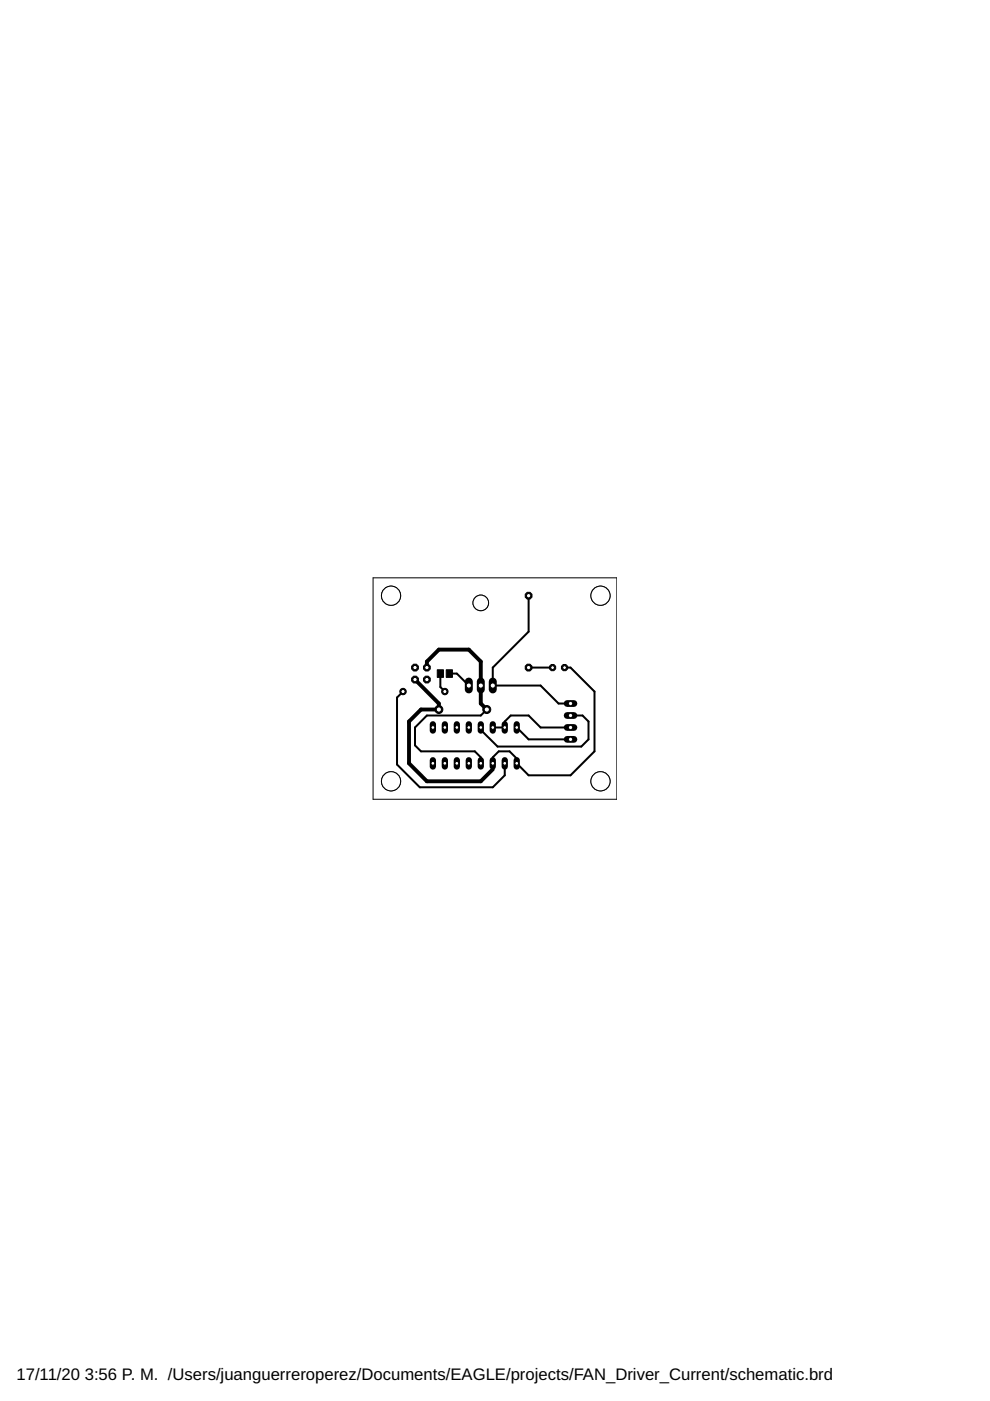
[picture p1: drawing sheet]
<svg xmlns="http://www.w3.org/2000/svg" width="210mm" height="297mm" viewBox="0 0 210 297" stroke-linecap="round" stroke-linejoin="round" font-family="sans-serif">
<path d="M92.7 142h1.3v1.6h-1.3zM94.6 142h1.3v1.6h-1.3z" fill="#000" stroke="#000" stroke-width=".21"/>
<path d="M112.1 126.3v7.6l-7.6 7.6v3.9h10.1l3.8 3.8h2.6M85.4 146.6l-1.2 1.3v14.2l4.8 4.8h15.5l2.5-2.5v-2.6M93.4 142.8v2.9l.9 .9M95.3 142.8h1.6l2.5 2.6M103.2 150.4l-1.3 1.3h-11.4l-2.5 2.5v3.8l1.3 1.3h11.4l1.2 1.3v1.2M104.5 154.2h2.5v-1.2l1.3-1.3h3.8l2.5 2.5h6.4M109.6 154.2l2.5 2.6h8.9M112.1 141.5h5.1M119.7 141.5h1.3l5 5.1v12.7l-5 5.1h-8.9l-2.5-2.6v-1l-1.6-1.5h-2.3l-1.2 1.3v2.5M121 151.7h2.5l1.3 1.3v3.8l-1.5 1.5h-17.8l-3.6-3.6v-.5" fill="none" stroke="#000" stroke-width=".42"/>
<path d="M88 144.1l5 5.1v1.2h-3.7l-2.6 2.6v8.8l3.8 3.9h11.4l2.6-2.6M90.5 141.5v-1.2l2.5-2.6h6.4l2.5 2.6v8.9l1.3 1.2" fill="none" stroke="#000" stroke-width=".83"/>
<circle cx="103.2" cy="150.4" r=".85" fill="#000" stroke="#000" stroke-width=".21"/>
<circle cx="103.2" cy="150.4" r=".55" fill="#fff" stroke="#000" stroke-width=".21"/>
<circle cx="93" cy="150.4" r=".85" fill="#000" stroke="#000" stroke-width=".21"/>
<circle cx="93" cy="150.4" r=".55" fill="#fff" stroke="#000" stroke-width=".21"/>
<path d="M120.2 149.2h1.5" fill="none" stroke="#000" stroke-width="1.4"/>
<circle cx="121" cy="149.2" r=".47" fill="#fff" stroke="#000" stroke-width=".21"/>
<path d="M120.2 151.7h1.5" fill="none" stroke="#000" stroke-width="1.4"/>
<circle cx="121" cy="151.7" r=".47" fill="#fff" stroke="#000" stroke-width=".21"/>
<path d="M120.2 154.2h1.5" fill="none" stroke="#000" stroke-width="1.4"/>
<circle cx="121" cy="154.2" r=".47" fill="#fff" stroke="#000" stroke-width=".21"/>
<path d="M120.2 156.8h1.5" fill="none" stroke="#000" stroke-width="1.4"/>
<circle cx="121" cy="156.8" r=".47" fill="#fff" stroke="#000" stroke-width=".21"/>
<circle cx="90.5" cy="141.5" r=".78" fill="#000" stroke="#000" stroke-width=".21"/>
<circle cx="90.5" cy="141.5" r=".47" fill="#fff" stroke="#000" stroke-width=".21"/>
<circle cx="90.5" cy="144.1" r=".78" fill="#000" stroke="#000" stroke-width=".21"/>
<circle cx="90.5" cy="144.1" r=".47" fill="#fff" stroke="#000" stroke-width=".21"/>
<circle cx="88" cy="141.5" r=".78" fill="#000" stroke="#000" stroke-width=".21"/>
<circle cx="88" cy="141.5" r=".47" fill="#fff" stroke="#000" stroke-width=".21"/>
<circle cx="88" cy="144.1" r=".78" fill="#000" stroke="#000" stroke-width=".21"/>
<circle cx="88" cy="144.1" r=".47" fill="#fff" stroke="#000" stroke-width=".21"/>
<circle cx="119.7" cy="141.5" r=".71" fill="#000" stroke="#000" stroke-width=".21"/>
<circle cx="119.7" cy="141.5" r=".4" fill="#fff" stroke="#000" stroke-width=".21"/>
<circle cx="117.2" cy="141.5" r=".71" fill="#000" stroke="#000" stroke-width=".21"/>
<circle cx="117.2" cy="141.5" r=".4" fill="#fff" stroke="#000" stroke-width=".21"/>
<path d="M99.4 144.5v1.7" fill="none" stroke="#000" stroke-width="1.7"/>
<circle cx="99.4" cy="145.4" r=".55" fill="#fff" stroke="#000" stroke-width=".21"/>
<path d="M101.9 144.5v1.7" fill="none" stroke="#000" stroke-width="1.7"/>
<circle cx="101.9" cy="145.4" r=".55" fill="#fff" stroke="#000" stroke-width=".21"/>
<path d="M104.5 144.5v1.7" fill="none" stroke="#000" stroke-width="1.7"/>
<circle cx="104.5" cy="145.4" r=".55" fill="#fff" stroke="#000" stroke-width=".21"/>
<circle cx="112.1" cy="126.3" r=".78" fill="#000" stroke="#000" stroke-width=".21"/>
<circle cx="112.1" cy="126.3" r=".47" fill="#fff" stroke="#000" stroke-width=".21"/>
<circle cx="112.1" cy="141.5" r=".78" fill="#000" stroke="#000" stroke-width=".21"/>
<circle cx="112.1" cy="141.5" r=".47" fill="#fff" stroke="#000" stroke-width=".21"/>
<path d="M109.6 153.6v1.3" fill="none" stroke="#000" stroke-width="1.3"/>
<circle cx="109.6" cy="154.2" r=".4" fill="#fff" stroke="#000" stroke-width=".21"/>
<path d="M107 153.6v1.3" fill="none" stroke="#000" stroke-width="1.3"/>
<circle cx="107" cy="154.2" r=".4" fill="#fff" stroke="#000" stroke-width=".21"/>
<path d="M104.5 153.6v1.3" fill="none" stroke="#000" stroke-width="1.3"/>
<circle cx="104.5" cy="154.2" r=".4" fill="#fff" stroke="#000" stroke-width=".21"/>
<path d="M101.9 153.6v1.3" fill="none" stroke="#000" stroke-width="1.3"/>
<circle cx="101.9" cy="154.2" r=".4" fill="#fff" stroke="#000" stroke-width=".21"/>
<path d="M101.9 161.2v1.3" fill="none" stroke="#000" stroke-width="1.3"/>
<circle cx="101.9" cy="161.8" r=".4" fill="#fff" stroke="#000" stroke-width=".21"/>
<path d="M104.5 161.2v1.3" fill="none" stroke="#000" stroke-width="1.3"/>
<circle cx="104.5" cy="161.8" r=".4" fill="#fff" stroke="#000" stroke-width=".21"/>
<path d="M107 161.2v1.3" fill="none" stroke="#000" stroke-width="1.3"/>
<circle cx="107" cy="161.8" r=".4" fill="#fff" stroke="#000" stroke-width=".21"/>
<path d="M109.6 161.2v1.3" fill="none" stroke="#000" stroke-width="1.3"/>
<circle cx="109.6" cy="161.8" r=".4" fill="#fff" stroke="#000" stroke-width=".21"/>
<path d="M99.4 153.6v1.3" fill="none" stroke="#000" stroke-width="1.3"/>
<circle cx="99.4" cy="154.2" r=".4" fill="#fff" stroke="#000" stroke-width=".21"/>
<path d="M96.9 153.6v1.3" fill="none" stroke="#000" stroke-width="1.3"/>
<circle cx="96.9" cy="154.2" r=".4" fill="#fff" stroke="#000" stroke-width=".21"/>
<path d="M94.3 153.6v1.3" fill="none" stroke="#000" stroke-width="1.3"/>
<circle cx="94.3" cy="154.2" r=".4" fill="#fff" stroke="#000" stroke-width=".21"/>
<path d="M91.8 153.6v1.3" fill="none" stroke="#000" stroke-width="1.3"/>
<circle cx="91.8" cy="154.2" r=".4" fill="#fff" stroke="#000" stroke-width=".21"/>
<path d="M91.8 161.2v1.3" fill="none" stroke="#000" stroke-width="1.3"/>
<circle cx="91.8" cy="161.8" r=".4" fill="#fff" stroke="#000" stroke-width=".21"/>
<path d="M94.3 161.2v1.3" fill="none" stroke="#000" stroke-width="1.3"/>
<circle cx="94.3" cy="161.8" r=".4" fill="#fff" stroke="#000" stroke-width=".21"/>
<path d="M96.9 161.2v1.3" fill="none" stroke="#000" stroke-width="1.3"/>
<circle cx="96.9" cy="161.8" r=".4" fill="#fff" stroke="#000" stroke-width=".21"/>
<path d="M99.4 161.2v1.3" fill="none" stroke="#000" stroke-width="1.3"/>
<circle cx="99.4" cy="161.8" r=".4" fill="#fff" stroke="#000" stroke-width=".21"/>
<circle cx="94.3" cy="146.6" r=".68" fill="#000" stroke="#000" stroke-width=".21"/>
<circle cx="94.3" cy="146.6" r=".44" fill="#fff" stroke="#000" stroke-width=".21"/>
<circle cx="85.4" cy="146.6" r=".68" fill="#000" stroke="#000" stroke-width=".21"/>
<circle cx="85.4" cy="146.6" r=".44" fill="#fff" stroke="#000" stroke-width=".21"/>
<g fill="none" stroke="#000" stroke-width=".21">
<path d="M79.1 122.5h51.7v47h-51.7z"/>
<circle cx="127.3" cy="165.7" r="2.03"/>
</g>
<circle cx="127.3" cy="165.7" r="2.03" fill="#fff" stroke="#000" stroke-width=".21"/>
<circle cx="82.9" cy="165.7" r="2.03" fill="none" stroke="#000" stroke-width=".21"/>
<circle cx="82.9" cy="165.7" r="2.03" fill="#fff" stroke="#000" stroke-width=".21"/>
<circle cx="82.9" cy="126.3" r="2.03" fill="none" stroke="#000" stroke-width=".21"/>
<circle cx="82.9" cy="126.3" r="2.03" fill="#fff" stroke="#000" stroke-width=".21"/>
<circle cx="127.3" cy="126.3" r="2.03" fill="none" stroke="#000" stroke-width=".21"/>
<circle cx="127.3" cy="126.3" r="2.03" fill="#fff" stroke="#000" stroke-width=".21"/>
<circle cx="101.9" cy="127.8" r="1.65" fill="none" stroke="#000" stroke-width=".21"/>
<circle cx="101.9" cy="127.8" r="1.65" fill="#fff" stroke="#000" stroke-width=".21"/>
<g font-size="3.5">
<text x="3.5" y="292.5">17/11/20</text>
<text x="18" y="292.5">3:56 P. M. /Users/juanguerreroperez/Documents/EAGLE/projects/FAN_Driver_Current/schematic.brd</text>
</g>
</svg>
